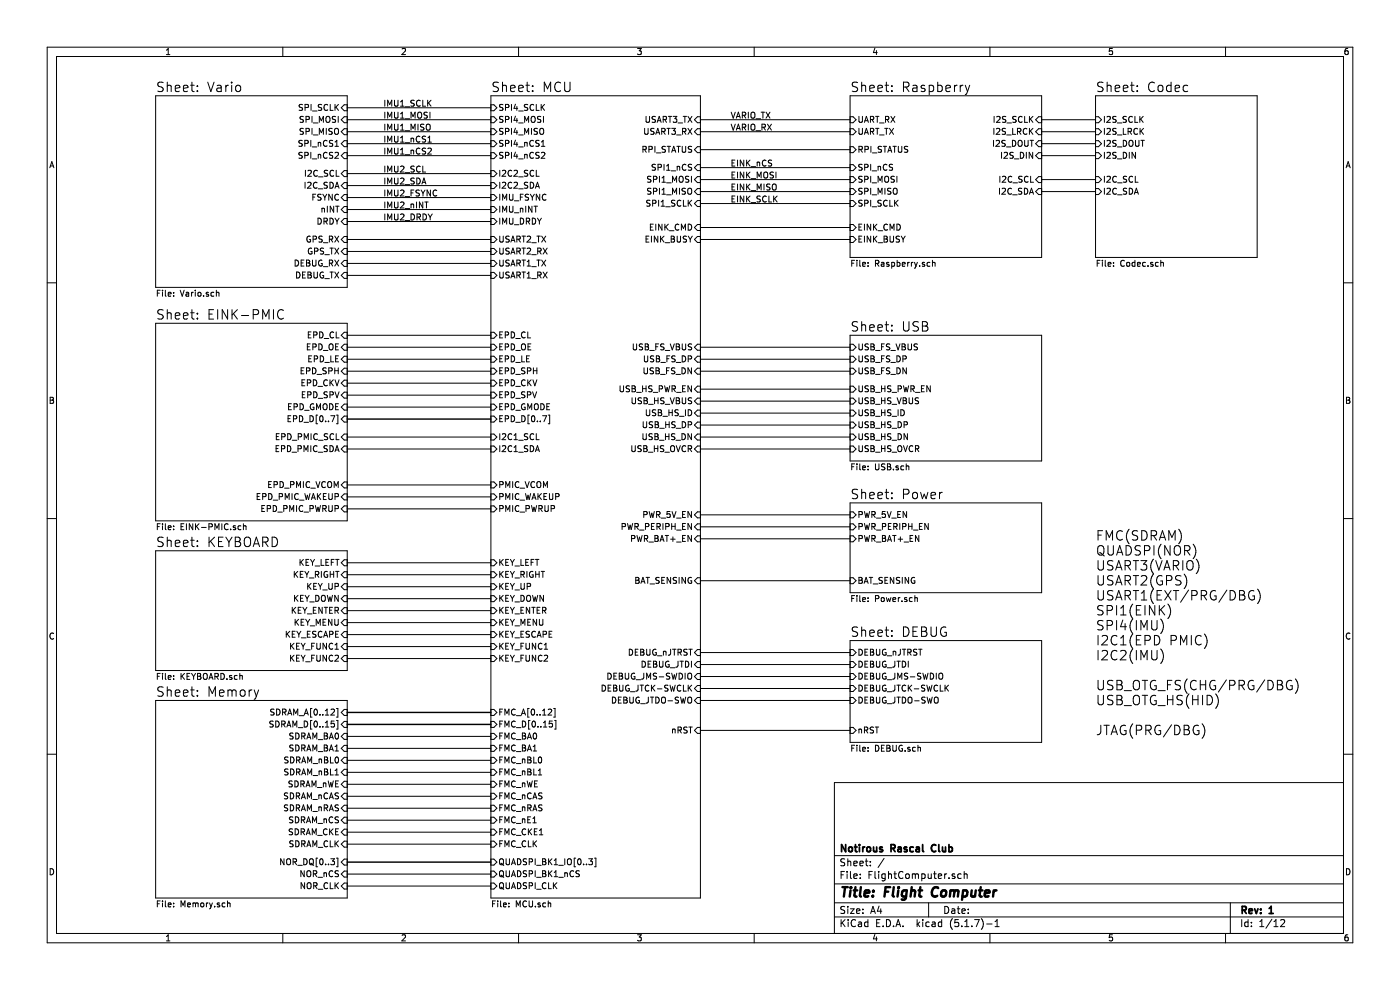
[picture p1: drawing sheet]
EESchema Schematic File Version 4
EELAYER 30 0
EELAYER END
$Descr A4 11693 8268
encoding utf-8
Sheet 1 12
Title "Flight Computer"
Date ""
Rev "1"
Comp "Notirous Rascal Club"
Comment1 ""
Comment2 ""
Comment3 ""
Comment4 ""
$EndDescr
$Sheet
S 9150 800  1350 1350
U 5F2A50A6
F0 "Codec" 79
F1 "Codec.sch" 50
F2 "I2S_SCLK" I L 9150 1000 50 
F3 "I2S_LRCK" I L 9150 1100 50 
F4 "I2C_SCL" I L 9150 1500 50 
F5 "I2C_SDA" I L 9150 1600 50 
F6 "I2S_DIN" I L 9150 1300 50 
F7 "I2S_DOUT" I L 9150 1200 50 
$EndSheet
$Sheet
S 1300 2700 1600 1650
U 5F5976A1
F0 "EINK-PMIC" 79
F1 "EINK-PMIC.sch" 50
F2 "EPD_D[0..7]" I R 2900 3500 50 
F3 "EPD_CL" I R 2900 2800 50 
F4 "EPD_OE" I R 2900 2900 50 
F5 "EPD_LE" I R 2900 3000 50 
F6 "EPD_SPH" I R 2900 3100 50 
F7 "EPD_GMODE" I R 2900 3400 50 
F8 "EPD_CKV" I R 2900 3200 50 
F9 "EPD_SPV" I R 2900 3300 50 
F10 "EPD_PMIC_VCOM" I R 2900 4050 50 
F11 "EPD_PMIC_SDA" I R 2900 3750 50 
F12 "EPD_PMIC_SCL" I R 2900 3650 50 
F13 "EPD_PMIC_PWRUP" I R 2900 4250 50 
F14 "EPD_PMIC_WAKEUP" I R 2900 4150 50 
$EndSheet
$Sheet
S 1300 5850 1600 1650
U 5F60AB0F
F0 "Memory" 79
F1 "Memory.sch" 50
F2 "SDRAM_D[0..15]" I R 2900 6050 50 
F3 "NOR_DQ[0..3]" I R 2900 7200 50 
F4 "NOR_nCS" I R 2900 7300 50 
F5 "SDRAM_BA0" I R 2900 6150 50 
F6 "SDRAM_BA1" I R 2900 6250 50 
F7 "SDRAM_nBL0" I R 2900 6350 50 
F8 "SDRAM_nBL1" I R 2900 6450 50 
F9 "SDRAM_nWE" I R 2900 6550 50 
F10 "SDRAM_nCAS" I R 2900 6650 50 
F11 "SDRAM_nRAS" I R 2900 6750 50 
F12 "SDRAM_nCS" I R 2900 6850 50 
F13 "SDRAM_CLK" I R 2900 7050 50 
F14 "SDRAM_CKE" I R 2900 6950 50 
F15 "NOR_CLK" I R 2900 7400 50 
F16 "SDRAM_A[0..12]" I R 2900 5950 50 
$EndSheet
$Sheet
S 7100 4200 1600 750 
U 5F2A50C6
F0 "Power" 79
F1 "Power.sch" 50
F2 "PWR_5V_EN" I L 7100 4300 50 
F3 "PWR_PERIPH_EN" I L 7100 4400 50 
F4 "PWR_BAT+_EN" I L 7100 4500 50 
F5 "BAT_SENSING" I L 7100 4850 50 
$EndSheet
$Sheet
S 1300 800  1600 1600
U 5F2A508D
F0 "Vario" 79
F1 "Vario.sch" 50
F2 "SPI_SCLK" I R 2900 900 50 
F3 "SPI_MOSI" I R 2900 1000 50 
F4 "SPI_MISO" I R 2900 1100 50 
F5 "SPI_nCS1" I R 2900 1200 50 
F6 "SPI_nCS2" I R 2900 1300 50 
F7 "I2C_SCL" I R 2900 1450 50 
F8 "I2C_SDA" I R 2900 1550 50 
F9 "FSYNC" I R 2900 1650 50 
F10 "nINT" I R 2900 1750 50 
F11 "DRDY" I R 2900 1850 50 
F12 "GPS_RX" I R 2900 2000 50 
F13 "GPS_TX" I R 2900 2100 50 
F14 "DEBUG_TX" I R 2900 2300 50 
F15 "DEBUG_RX" I R 2900 2200 50 
$EndSheet
Wire Wire Line
	8700 1500 9150 1500
Wire Wire Line
	9150 1600 8700 1600
Wire Wire Line
	8700 1000 9150 1000
Wire Wire Line
	9150 1100 8700 1100
Wire Wire Line
	8700 1200 9150 1200
Wire Wire Line
	9150 1300 8700 1300
$Sheet
S 7100 5350 1600 850 
U 5F7BC0DD
F0 "DEBUG" 79
F1 "DEBUG.sch" 50
F2 "DEBUG_JTCK-SWCLK" I L 7100 5750 50 
F3 "DEBUG_JMS-SWDIO" I L 7100 5650 50 
F4 "DEBUG_JTDI" I L 7100 5550 50 
F5 "DEBUG_JTDO-SWO" I L 7100 5850 50 
F6 "DEBUG_nJTRST" I L 7100 5450 50 
F7 "nRST" I L 7100 6100 50 
$EndSheet
Text Notes 9150 6150 0    79   ~ 0
FMC(SDRAM)\nQUADSPI(NOR)\nUSART3(VARIO)\nUSART2(GPS)\nUSART1(EXT/PRG/DBG)\nSPI1(EINK)\nSPI4(IMU)\nI2C1(EPD PMIC)\nI2C2(IMU)\n\nUSB_OTG_FS(CHG/PRG/DBG)\nUSB_OTG_HS(HID)\n\nJTAG(PRG/DBG)
Wire Wire Line
	2900 900  4100 900 
Wire Wire Line
	4100 1000 2900 1000
Wire Wire Line
	2900 1100 4100 1100
Wire Wire Line
	4100 1200 2900 1200
Wire Wire Line
	2900 1300 4100 1300
Wire Wire Line
	2900 1450 4100 1450
Wire Wire Line
	4100 1550 2900 1550
Wire Wire Line
	2900 1650 4100 1650
Wire Wire Line
	4100 1750 2900 1750
Wire Wire Line
	2900 1850 4100 1850
Text Label 3200 900  0    50   ~ 0
IMU1_SCLK
Text Label 3200 1000 0    50   ~ 0
IMU1_MOSI
Text Label 3200 1100 0    50   ~ 0
IMU1_MISO
Text Label 3200 1200 0    50   ~ 0
IMU1_nCS1
Text Label 3200 1300 0    50   ~ 0
IMU1_nCS2
Text Label 3200 1450 0    50   ~ 0
IMU2_SCL
Text Label 3200 1550 0    50   ~ 0
IMU2_SDA
Text Label 3200 1650 0    50   ~ 0
IMU2_FSYNC
Text Label 3200 1750 0    50   ~ 0
IMU2_nINT
Text Label 3200 1850 0    50   ~ 0
IMU2_DRDY
Wire Wire Line
	2900 2000 4100 2000
Wire Wire Line
	4100 2100 2900 2100
Wire Wire Line
	2900 2200 4100 2200
Wire Wire Line
	4100 2300 2900 2300
Wire Wire Line
	2900 6150 4100 6150
Wire Wire Line
	2900 6250 4100 6250
Wire Wire Line
	4100 6350 2900 6350
Wire Wire Line
	2900 6450 4100 6450
Wire Wire Line
	4100 6550 2900 6550
Wire Wire Line
	2900 6650 4100 6650
Wire Wire Line
	4100 6750 2900 6750
Wire Wire Line
	2900 6850 4100 6850
Wire Wire Line
	4100 6950 2900 6950
Wire Wire Line
	2900 7050 4100 7050
Wire Wire Line
	2900 7300 4100 7300
Wire Wire Line
	4100 7400 2900 7400
Wire Wire Line
	2900 4700 4100 4700
Wire Wire Line
	4100 4800 2900 4800
Wire Wire Line
	2900 4900 4100 4900
Wire Wire Line
	4100 5000 2900 5000
Wire Wire Line
	2900 5100 4100 5100
Wire Wire Line
	4100 5200 2900 5200
Wire Wire Line
	2900 5300 4100 5300
Wire Wire Line
	4100 5400 2900 5400
Wire Wire Line
	2900 4250 4100 4250
Wire Wire Line
	4100 4150 2900 4150
Wire Wire Line
	2900 4050 4100 4050
Wire Wire Line
	4100 3750 2900 3750
Wire Wire Line
	2900 3650 4100 3650
Wire Wire Line
	2900 3400 4100 3400
Wire Wire Line
	4100 3300 2900 3300
Wire Wire Line
	2900 3200 4100 3200
Wire Wire Line
	4100 3100 2900 3100
Wire Wire Line
	2900 3000 4100 3000
Wire Wire Line
	4100 2900 2900 2900
Wire Wire Line
	2900 2800 4100 2800
Wire Bus Line
	2900 5950 4100 5950
Wire Bus Line
	4100 6050 2900 6050
Wire Bus Line
	2900 7200 4100 7200
Wire Bus Line
	2900 3500 4100 3500
Wire Wire Line
	5850 1000 7100 1000
Wire Wire Line
	7100 1100 5850 1100
Text Label 6100 1000 0    50   ~ 0
VARIO_TX
Text Label 6100 1100 0    50   ~ 0
VARIO_RX
Wire Wire Line
	5850 4300 7100 4300
Wire Wire Line
	7100 4400 5850 4400
Wire Wire Line
	5850 4500 7100 4500
Wire Wire Line
	7100 4850 5850 4850
Wire Wire Line
	5850 6100 7100 6100
Wire Wire Line
	7100 5850 5850 5850
Wire Wire Line
	5850 5750 7100 5750
Wire Wire Line
	7100 5650 5850 5650
Wire Wire Line
	5850 5550 7100 5550
Wire Wire Line
	7100 5450 5850 5450
Wire Wire Line
	7100 3450 5850 3450
Wire Wire Line
	7100 3650 5850 3650
Wire Wire Line
	5850 3550 7100 3550
Wire Wire Line
	5850 3250 7100 3250
Wire Wire Line
	5850 3750 7100 3750
Wire Wire Line
	5850 3100 7100 3100
Wire Wire Line
	7100 3000 5850 3000
$Sheet
S 7100 2800 1600 1050
U 5F742A7D
F0 "USB" 79
F1 "USB.sch" 50
F2 "USB_FS_DP" I L 7100 3000 50 
F3 "USB_FS_DN" I L 7100 3100 50 
F4 "USB_HS_OVCR" I L 7100 3750 50 
F5 "USB_HS_PWR_EN" I L 7100 3250 50 
F6 "USB_HS_DP" I L 7100 3550 50 
F7 "USB_HS_DN" I L 7100 3650 50 
F8 "USB_HS_VBUS" I L 7100 3350 50 
F9 "USB_HS_ID" I L 7100 3450 50 
F10 "USB_FS_VBUS" I L 7100 2900 50 
$EndSheet
Wire Wire Line
	5850 3350 7100 3350
Wire Wire Line
	5850 2900 7100 2900
Wire Wire Line
	4100 5500 2900 5500
$Sheet
S 1300 4600 1600 1000
U 5FD0B99E
F0 "KEYBOARD" 79
F1 "KEYBOARD.sch" 50
F2 "KEY_UP" I R 2900 4900 50 
F3 "KEY_ENTER" I R 2900 5100 50 
F4 "KEY_ESCAPE" I R 2900 5300 50 
F5 "KEY_DOWN" I R 2900 5000 50 
F6 "KEY_LEFT" I R 2900 4700 50 
F7 "KEY_RIGHT" I R 2900 4800 50 
F8 "KEY_FUNC1" I R 2900 5400 50 
F9 "KEY_FUNC2" I R 2900 5500 50 
F10 "KEY_MENU" I R 2900 5200 50 
$EndSheet
Text Label 6100 1700 0    50   ~ 0
EINK_SCLK
Text Label 6100 1600 0    50   ~ 0
EINK_MISO
Text Label 6100 1500 0    50   ~ 0
EINK_MOSI
Text Label 6100 1400 0    50   ~ 0
EINK_nCS
Wire Wire Line
	7100 1700 5850 1700
Wire Wire Line
	5850 1600 7100 1600
Wire Wire Line
	7100 1500 5850 1500
Wire Wire Line
	5850 1400 7100 1400
$Sheet
S 7100 800  1600 1350
U 5F2A50D8
F0 "Raspberry" 79
F1 "Raspberry.sch" 50
F2 "I2C_SDA" I R 8700 1600 50 
F3 "I2C_SCL" I R 8700 1500 50 
F4 "I2S_LRCK" I R 8700 1100 50 
F5 "I2S_SCLK" I R 8700 1000 50 
F6 "I2S_DIN" I R 8700 1300 50 
F7 "I2S_DOUT" I R 8700 1200 50 
F8 "UART_TX" I L 7100 1100 50 
F9 "UART_RX" I L 7100 1000 50 
F10 "SPI_nCS" I L 7100 1400 50 
F11 "SPI_MOSI" I L 7100 1500 50 
F12 "SPI_MISO" I L 7100 1600 50 
F13 "SPI_SCLK" I L 7100 1700 50 
F14 "EINK_CMD" I L 7100 1900 50 
F15 "EINK_BUSY" I L 7100 2000 50 
F16 "RPI_STATUS" I L 7100 1250 50 
$EndSheet
Wire Wire Line
	5850 1900 7100 1900
Wire Wire Line
	5850 2000 7100 2000
$Sheet
S 4100 800  1750 6700
U 5F741CFB
F0 "MCU" 79
F1 "MCU.sch" 50
F2 "USART3_TX" I R 5850 1000 50 
F3 "USART3_RX" I R 5850 1100 50 
F4 "USB_FS_DP" I R 5850 3000 50 
F5 "USB_FS_DN" I R 5850 3100 50 
F6 "USB_HS_PWR_EN" I R 5850 3250 50 
F7 "USB_HS_VBUS" I R 5850 3350 50 
F8 "USB_HS_DP" I R 5850 3550 50 
F9 "USB_HS_DN" I R 5850 3650 50 
F10 "USB_HS_OVCR" I R 5850 3750 50 
F11 "PWR_5V_EN" I R 5850 4300 50 
F12 "PWR_PERIPH_EN" I R 5850 4400 50 
F13 "PWR_BAT+_EN" I R 5850 4500 50 
F14 "BAT_SENSING" I R 5850 4850 50 
F15 "USART2_TX" I L 4100 2000 50 
F16 "USART2_RX" I L 4100 2100 50 
F17 "USART1_TX" I L 4100 2200 50 
F18 "USART1_RX" I L 4100 2300 50 
F19 "IMU_DRDY" I L 4100 1850 50 
F20 "IMU_nINT" I L 4100 1750 50 
F21 "IMU_FSYNC" I L 4100 1650 50 
F22 "I2C2_SDA" I L 4100 1550 50 
F23 "I2C2_SCL" I L 4100 1450 50 
F24 "SPI4_SCLK" I L 4100 900 50 
F25 "SPI4_MOSI" I L 4100 1000 50 
F26 "SPI4_MISO" I L 4100 1100 50 
F27 "SPI4_nCS1" I L 4100 1200 50 
F28 "SPI4_nCS2" I L 4100 1300 50 
F29 "I2C1_SCL" I L 4100 3650 50 
F30 "I2C1_SDA" I L 4100 3750 50 
F31 "FMC_A[0..12]" I L 4100 5950 50 
F32 "FMC_D[0..15]" I L 4100 6050 50 
F33 "FMC_BA0" I L 4100 6150 50 
F34 "FMC_BA1" I L 4100 6250 50 
F35 "FMC_nBL0" I L 4100 6350 50 
F36 "FMC_nBL1" I L 4100 6450 50 
F37 "FMC_nCAS" I L 4100 6650 50 
F38 "FMC_nRAS" I L 4100 6750 50 
F39 "FMC_nWE" I L 4100 6550 50 
F40 "FMC_nE1" I L 4100 6850 50 
F41 "FMC_CKE1" I L 4100 6950 50 
F42 "FMC_CLK" I L 4100 7050 50 
F43 "QUADSPI_BK1_IO[0..3]" I L 4100 7200 50 
F44 "QUADSPI_BK1_nCS" I L 4100 7300 50 
F45 "QUADSPI_CLK" I L 4100 7400 50 
F46 "PMIC_VCOM" I L 4100 4050 50 
F47 "PMIC_WAKEUP" I L 4100 4150 50 
F48 "PMIC_PWRUP" I L 4100 4250 50 
F49 "EPD_CL" I L 4100 2800 50 
F50 "EPD_OE" I L 4100 2900 50 
F51 "EPD_LE" I L 4100 3000 50 
F52 "EPD_SPH" I L 4100 3100 50 
F53 "EPD_CKV" I L 4100 3200 50 
F54 "EPD_SPV" I L 4100 3300 50 
F55 "EPD_GMODE" I L 4100 3400 50 
F56 "EPD_D[0..7]" I L 4100 3500 50 
F57 "KEY_LEFT" I L 4100 4700 50 
F58 "KEY_RIGHT" I L 4100 4800 50 
F59 "KEY_UP" I L 4100 4900 50 
F60 "KEY_DOWN" I L 4100 5000 50 
F61 "KEY_ENTER" I L 4100 5100 50 
F62 "KEY_ESCAPE" I L 4100 5300 50 
F63 "KEY_FUNC1" I L 4100 5400 50 
F64 "KEY_FUNC2" I L 4100 5500 50 
F65 "DEBUG_nJTRST" I R 5850 5450 50 
F66 "DEBUG_JTDI" I R 5850 5550 50 
F67 "DEBUG_JMS-SWDIO" I R 5850 5650 50 
F68 "DEBUG_JTCK-SWCLK" I R 5850 5750 50 
F69 "DEBUG_JTDO-SWO" I R 5850 5850 50 
F70 "nRST" I R 5850 6100 50 
F71 "SPI1_nCS" I R 5850 1400 50 
F72 "SPI1_SCLK" I R 5850 1700 50 
F73 "SPI1_MISO" I R 5850 1600 50 
F74 "SPI1_MOSI" I R 5850 1500 50 
F75 "USB_HS_ID" I R 5850 3450 50 
F76 "USB_FS_VBUS" I R 5850 2900 50 
F77 "KEY_MENU" I L 4100 5200 50 
F78 "EINK_CMD" I R 5850 1900 50 
F79 "EINK_BUSY" I R 5850 2000 50 
F80 "RPI_STATUS" I R 5850 1250 50 
$EndSheet
Wire Wire Line
	5850 1250 7100 1250
$EndSCHEMATC
